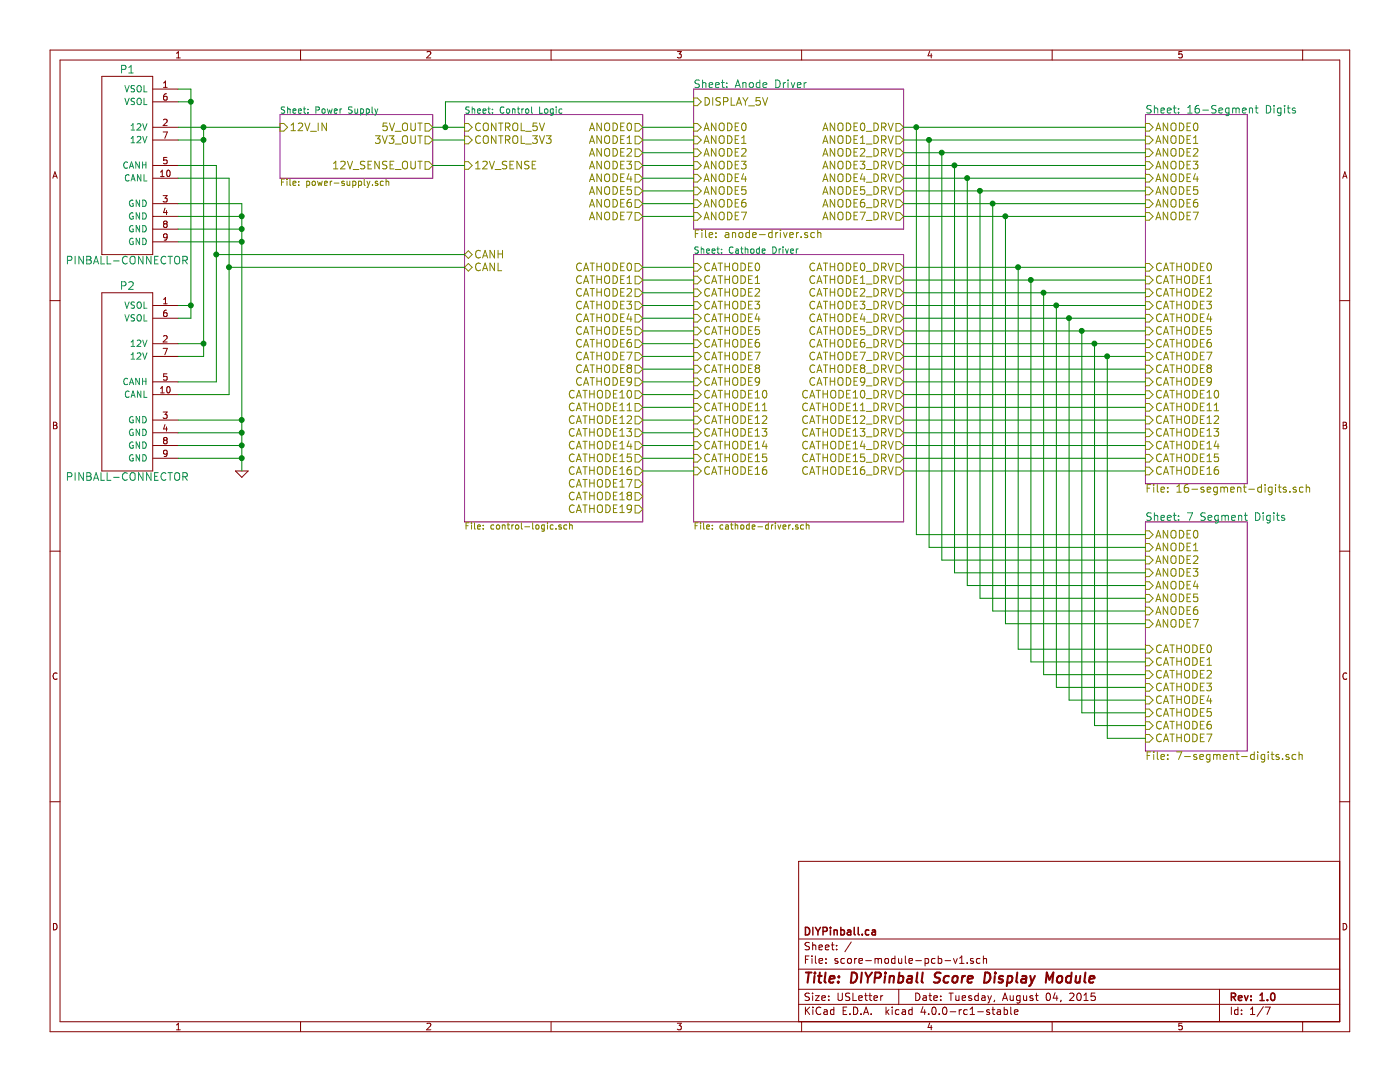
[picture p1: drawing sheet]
EESchema Schematic File Version 2
LIBS:score-module-pcb-v1-rescue
LIBS:power
LIBS:device
LIBS:transistors
LIBS:conn
LIBS:linear
LIBS:regul
LIBS:74xx
LIBS:cmos4000
LIBS:adc-dac
LIBS:memory
LIBS:xilinx
LIBS:microcontrollers
LIBS:dsp
LIBS:microchip
LIBS:analog_switches
LIBS:motorola
LIBS:texas
LIBS:intel
LIBS:audio
LIBS:interface
LIBS:digital-audio
LIBS:philips
LIBS:display
LIBS:cypress
LIBS:siliconi
LIBS:opto
LIBS:atmel
LIBS:contrib
LIBS:valves
LIBS:diypinball-parts
LIBS:dips-s
LIBS:nxp_armmcu
LIBS:arm-swd-header
LIBS:score-module-pcb-v1-cache
EELAYER 25 0
EELAYER END
$Descr USLetter 11000 8500
encoding utf-8
Sheet 1 7
Title "DIYPinball Score Display Module"
Date "Tuesday, August 04, 2015"
Rev "1.0"
Comp "DIYPinball.ca"
Comment1 ""
Comment2 ""
Comment3 ""
Comment4 ""
$EndDescr
$Sheet
S 3650 900  1400 3200
U 5323E468
F0 "Control Logic" 50
F1 "control-logic.sch" 50
F2 "12V_SENSE" I L 3650 1300 60 
F3 "CONTROL_5V" I L 3650 1000 60 
F4 "CONTROL_3V3" I L 3650 1100 60 
F5 "CANH" B L 3650 2000 60 
F6 "CANL" B L 3650 2100 60 
F7 "CATHODE0" O R 5050 2100 60 
F8 "CATHODE1" O R 5050 2200 60 
F9 "CATHODE2" O R 5050 2300 60 
F10 "CATHODE3" O R 5050 2400 60 
F11 "CATHODE4" O R 5050 2500 60 
F12 "CATHODE5" O R 5050 2600 60 
F13 "CATHODE6" O R 5050 2700 60 
F14 "CATHODE7" O R 5050 2800 60 
F15 "CATHODE8" O R 5050 2900 60 
F16 "CATHODE9" O R 5050 3000 60 
F17 "CATHODE10" O R 5050 3100 60 
F18 "CATHODE11" O R 5050 3200 60 
F19 "CATHODE12" O R 5050 3300 60 
F20 "CATHODE13" O R 5050 3400 60 
F21 "CATHODE14" O R 5050 3500 60 
F22 "CATHODE15" O R 5050 3600 60 
F23 "CATHODE16" O R 5050 3700 60 
F24 "CATHODE17" O R 5050 3800 60 
F25 "CATHODE18" O R 5050 3900 60 
F26 "CATHODE19" O R 5050 4000 60 
F27 "ANODE0" O R 5050 1000 60 
F28 "ANODE1" O R 5050 1100 60 
F29 "ANODE2" O R 5050 1200 60 
F30 "ANODE4" O R 5050 1400 60 
F31 "ANODE5" O R 5050 1500 60 
F32 "ANODE6" O R 5050 1600 60 
F33 "ANODE7" O R 5050 1700 60 
F34 "ANODE3" O R 5050 1300 60 
$EndSheet
$Comp
L GND-RESCUE-score-module-pcb-v1 #PWR01
U 1 1
P 1900 3700
F 0 "#PWR01" H 1900 3700 30  0001 C CNN
F 1 "GND" H 1900 3630 30  0001 C CNN
F 2 "" H 1900 3700 60  0000 C CNN
F 3 "" H 1900 3700 60  0000 C CNN
	1    1900 3700
	1    0    0    -1  
$EndComp
$Comp
L PINBALL-CONNECTOR P1
U 1 1
P 1000 1300
F 0 "P1" H 1000 2050 60  0000 C CNN
F 1 "PINBALL-CONNECTOR" H 1000 550 60  0000 C CNN
F 2 "PinballParts:PINBALL-CONNECTOR-V" H 1200 1350 60  0001 C CNN
F 3 "" H 1200 1350 60  0000 C CNN
	1    1000 1300
	1    0    0    -1  
$EndComp
$Comp
L PINBALL-CONNECTOR P2
U 1 1
P 1000 3000
F 0 "P2" H 1000 3750 60  0000 C CNN
F 1 "PINBALL-CONNECTOR" H 1000 2250 60  0000 C CNN
F 2 "PinballParts:PINBALL-CONNECTOR-V" H 1200 3050 60  0001 C CNN
F 3 "" H 1200 3050 60  0000 C CNN
	1    1000 3000
	1    0    0    -1  
$EndComp
$Sheet
S 2200 900  1200 500 
U 5311518E
F0 "Power Supply" 50
F1 "power-supply.sch" 50
F2 "12V_IN" I L 2200 1000 60 
F3 "5V_OUT" O R 3400 1000 60 
F4 "3V3_OUT" O R 3400 1100 60 
F5 "12V_SENSE_OUT" O R 3400 1300 60 
$EndSheet
$Sheet
S 5450 700  1650 1100
U 55C329FF
F0 "Anode Driver" 60
F1 "anode-driver.sch" 60
F2 "DISPLAY_5V" I L 5450 800 60 
F3 "ANODE3" I L 5450 1300 60 
F4 "ANODE2" I L 5450 1200 60 
F5 "ANODE1" I L 5450 1100 60 
F6 "ANODE0" I L 5450 1000 60 
F7 "ANODE4" I L 5450 1400 60 
F8 "ANODE5" I L 5450 1500 60 
F9 "ANODE6" I L 5450 1600 60 
F10 "ANODE7" I L 5450 1700 60 
F11 "ANODE0_DRV" O R 7100 1000 60 
F12 "ANODE1_DRV" O R 7100 1100 60 
F13 "ANODE2_DRV" O R 7100 1200 60 
F14 "ANODE3_DRV" O R 7100 1300 60 
F15 "ANODE7_DRV" O R 7100 1700 60 
F16 "ANODE6_DRV" O R 7100 1600 60 
F17 "ANODE5_DRV" O R 7100 1500 60 
F18 "ANODE4_DRV" O R 7100 1400 60 
$EndSheet
$Sheet
S 5450 2000 1650 2100
U 5313B993
F0 "Cathode Driver" 50
F1 "cathode-driver.sch" 50
F2 "CATHODE3" I L 5450 2400 60 
F3 "CATHODE2" I L 5450 2300 60 
F4 "CATHODE1" I L 5450 2200 60 
F5 "CATHODE0" I L 5450 2100 60 
F6 "CATHODE4" I L 5450 2500 60 
F7 "CATHODE5" I L 5450 2600 60 
F8 "CATHODE6" I L 5450 2700 60 
F9 "CATHODE7" I L 5450 2800 60 
F10 "CATHODE8" I L 5450 2900 60 
F11 "CATHODE9" I L 5450 3000 60 
F12 "CATHODE10" I L 5450 3100 60 
F13 "CATHODE11" I L 5450 3200 60 
F14 "CATHODE12" I L 5450 3300 60 
F15 "CATHODE13" I L 5450 3400 60 
F16 "CATHODE14" I L 5450 3500 60 
F17 "CATHODE15" I L 5450 3600 60 
F18 "CATHODE0_DRV" O R 7100 2100 60 
F19 "CATHODE2_DRV" O R 7100 2300 60 
F20 "CATHODE4_DRV" O R 7100 2500 60 
F21 "CATHODE6_DRV" O R 7100 2700 60 
F22 "CATHODE8_DRV" O R 7100 2900 60 
F23 "CATHODE10_DRV" O R 7100 3100 60 
F24 "CATHODE12_DRV" O R 7100 3300 60 
F25 "CATHODE14_DRV" O R 7100 3500 60 
F26 "CATHODE1_DRV" O R 7100 2200 60 
F27 "CATHODE3_DRV" O R 7100 2400 60 
F28 "CATHODE5_DRV" O R 7100 2600 60 
F29 "CATHODE7_DRV" O R 7100 2800 60 
F30 "CATHODE9_DRV" O R 7100 3000 60 
F31 "CATHODE11_DRV" O R 7100 3200 60 
F32 "CATHODE13_DRV" O R 7100 3400 60 
F33 "CATHODE15_DRV" O R 7100 3600 60 
F34 "CATHODE16" I L 5450 3700 60 
F35 "CATHODE16_DRV" O R 7100 3700 60 
$EndSheet
$Sheet
S 9000 900  800  2900
U 55C5A337
F0 "16-Segment Digits" 60
F1 "16-segment-digits.sch" 60
F2 "ANODE0" I L 9000 1000 60 
F3 "ANODE1" I L 9000 1100 60 
F4 "ANODE2" I L 9000 1200 60 
F5 "ANODE3" I L 9000 1300 60 
F6 "CATHODE0" I L 9000 2100 60 
F7 "CATHODE1" I L 9000 2200 60 
F8 "CATHODE2" I L 9000 2300 60 
F9 "CATHODE3" I L 9000 2400 60 
F10 "CATHODE4" I L 9000 2500 60 
F11 "CATHODE5" I L 9000 2600 60 
F12 "CATHODE6" I L 9000 2700 60 
F13 "CATHODE7" I L 9000 2800 60 
F14 "CATHODE8" I L 9000 2900 60 
F15 "CATHODE9" I L 9000 3000 60 
F16 "CATHODE10" I L 9000 3100 60 
F17 "CATHODE11" I L 9000 3200 60 
F18 "CATHODE12" I L 9000 3300 60 
F19 "CATHODE13" I L 9000 3400 60 
F20 "CATHODE14" I L 9000 3500 60 
F21 "CATHODE15" I L 9000 3600 60 
F22 "ANODE4" I L 9000 1400 60 
F23 "ANODE5" I L 9000 1500 60 
F24 "ANODE6" I L 9000 1600 60 
F25 "ANODE7" I L 9000 1700 60 
F26 "CATHODE16" I L 9000 3700 60 
$EndSheet
$Sheet
S 9000 4100 800  1800
U 55C5A33A
F0 "7 Segment Digits" 60
F1 "7-segment-digits.sch" 60
F2 "ANODE0" I L 9000 4200 60 
F3 "ANODE1" I L 9000 4300 60 
F4 "ANODE2" I L 9000 4400 60 
F5 "ANODE3" I L 9000 4500 60 
F6 "CATHODE0" I L 9000 5100 60 
F7 "CATHODE1" I L 9000 5200 60 
F8 "CATHODE2" I L 9000 5300 60 
F9 "CATHODE3" I L 9000 5400 60 
F10 "CATHODE4" I L 9000 5500 60 
F11 "CATHODE5" I L 9000 5600 60 
F12 "CATHODE6" I L 9000 5700 60 
F13 "CATHODE7" I L 9000 5800 60 
F14 "ANODE4" I L 9000 4600 60 
F15 "ANODE5" I L 9000 4700 60 
F16 "ANODE6" I L 9000 4800 60 
F17 "ANODE7" I L 9000 4900 60 
$EndSheet
Wire Wire Line
	1400 700  1500 700 
Wire Wire Line
	1400 1000 2200 1000
Wire Wire Line
	1900 1600 1900 3700
Wire Wire Line
	1700 2000 3650 2000
Wire Wire Line
	1800 2100 3650 2100
Wire Wire Line
	1500 2500 1400 2500
Wire Wire Line
	1500 700  1500 2500
Wire Wire Line
	1400 800  1500 800 
Connection ~ 1500 800 
Wire Wire Line
	1400 2400 1500 2400
Connection ~ 1500 2400
Wire Wire Line
	1600 2700 1400 2700
Wire Wire Line
	1600 1000 1600 2800
Wire Wire Line
	1400 1100 1600 1100
Connection ~ 1600 1100
Connection ~ 1600 1000
Wire Wire Line
	1600 2800 1400 2800
Connection ~ 1600 2700
Wire Wire Line
	1400 1300 1700 1300
Wire Wire Line
	1700 1300 1700 3000
Wire Wire Line
	1700 3000 1400 3000
Wire Wire Line
	1800 3100 1400 3100
Wire Wire Line
	1800 1400 1800 3100
Wire Wire Line
	1800 1400 1400 1400
Connection ~ 1700 2000
Connection ~ 1800 2100
Wire Wire Line
	1900 1600 1400 1600
Wire Wire Line
	1400 1700 1900 1700
Connection ~ 1900 1700
Wire Wire Line
	1400 1800 1900 1800
Connection ~ 1900 1800
Wire Wire Line
	1400 1900 1900 1900
Connection ~ 1900 1900
Wire Wire Line
	1400 3600 1900 3600
Connection ~ 1900 3600
Wire Wire Line
	1400 3500 1900 3500
Connection ~ 1900 3500
Wire Wire Line
	1400 3400 1900 3400
Connection ~ 1900 3400
Wire Wire Line
	1400 3300 1900 3300
Connection ~ 1900 3300
Wire Wire Line
	3400 1000 3650 1000
Wire Wire Line
	3400 1100 3650 1100
Wire Wire Line
	3650 1300 3400 1300
Wire Wire Line
	5450 800  3500 800 
Wire Wire Line
	3500 800  3500 1000
Connection ~ 3500 1000
Wire Wire Line
	5450 3600 5050 3600
Wire Wire Line
	5050 3500 5450 3500
Wire Wire Line
	5450 3400 5050 3400
Wire Wire Line
	5050 3300 5450 3300
Wire Wire Line
	5450 3200 5050 3200
Wire Wire Line
	5050 3100 5450 3100
Wire Wire Line
	5450 3000 5050 3000
Wire Wire Line
	5050 2900 5450 2900
Wire Wire Line
	5450 2800 5050 2800
Wire Wire Line
	5050 2700 5450 2700
Wire Wire Line
	5450 2600 5050 2600
Wire Wire Line
	5050 2500 5450 2500
Wire Wire Line
	5450 2400 5050 2400
Wire Wire Line
	5050 2300 5450 2300
Wire Wire Line
	5450 2200 5050 2200
Wire Wire Line
	5050 2100 5450 2100
Wire Wire Line
	5050 1700 5450 1700
Wire Wire Line
	5450 1600 5050 1600
Wire Wire Line
	5050 1500 5450 1500
Wire Wire Line
	5450 1400 5050 1400
Wire Wire Line
	5050 1300 5450 1300
Wire Wire Line
	5450 1200 5050 1200
Wire Wire Line
	5050 1100 5450 1100
Wire Wire Line
	5450 1000 5050 1000
Wire Wire Line
	7100 1000 9000 1000
Wire Wire Line
	7100 1100 9000 1100
Wire Wire Line
	7100 1200 9000 1200
Wire Wire Line
	7100 1300 9000 1300
Wire Wire Line
	7100 1400 9000 1400
Wire Wire Line
	7100 1500 9000 1500
Wire Wire Line
	7100 1600 9000 1600
Wire Wire Line
	7100 1700 9000 1700
Wire Wire Line
	7100 3600 9000 3600
Wire Wire Line
	7100 3500 9000 3500
Wire Wire Line
	7100 3400 9000 3400
Wire Wire Line
	7100 3300 9000 3300
Wire Wire Line
	7100 3200 9000 3200
Wire Wire Line
	7100 3100 9000 3100
Wire Wire Line
	7100 3000 9000 3000
Wire Wire Line
	7100 2900 9000 2900
Wire Wire Line
	7100 2800 9000 2800
Wire Wire Line
	8700 2800 8700 5800
Wire Wire Line
	7100 2700 9000 2700
Wire Wire Line
	8600 2700 8600 5700
Wire Wire Line
	7100 2600 9000 2600
Wire Wire Line
	8500 2600 8500 5600
Wire Wire Line
	7100 2500 9000 2500
Wire Wire Line
	8400 2500 8400 5500
Wire Wire Line
	7100 2400 9000 2400
Wire Wire Line
	8300 2400 8300 5400
Wire Wire Line
	7100 2300 9000 2300
Wire Wire Line
	8200 2300 8200 5300
Wire Wire Line
	7100 2200 9000 2200
Wire Wire Line
	8100 2200 8100 5200
Wire Wire Line
	7100 2100 9000 2100
Wire Wire Line
	8000 2100 8000 5100
Wire Wire Line
	8700 5800 9000 5800
Connection ~ 8700 2800
Wire Wire Line
	8600 5700 9000 5700
Connection ~ 8600 2700
Wire Wire Line
	8500 5600 9000 5600
Connection ~ 8500 2600
Wire Wire Line
	8400 5500 9000 5500
Connection ~ 8400 2500
Wire Wire Line
	8300 5400 9000 5400
Connection ~ 8300 2400
Wire Wire Line
	8200 5300 9000 5300
Connection ~ 8200 2300
Wire Wire Line
	8100 5200 9000 5200
Connection ~ 8100 2200
Wire Wire Line
	8000 5100 9000 5100
Connection ~ 8000 2100
Wire Wire Line
	9000 4500 7500 4500
Wire Wire Line
	7500 4500 7500 1300
Connection ~ 7500 1300
Wire Wire Line
	9000 4400 7400 4400
Wire Wire Line
	7400 4400 7400 1200
Connection ~ 7400 1200
Wire Wire Line
	9000 4300 7300 4300
Wire Wire Line
	7300 4300 7300 1100
Connection ~ 7300 1100
Wire Wire Line
	9000 4200 7200 4200
Wire Wire Line
	7200 4200 7200 1000
Connection ~ 7200 1000
Wire Wire Line
	9000 4600 7600 4600
Wire Wire Line
	7600 4600 7600 1400
Connection ~ 7600 1400
Wire Wire Line
	7700 1500 7700 4700
Wire Wire Line
	7700 4700 9000 4700
Connection ~ 7700 1500
Wire Wire Line
	9000 4800 7800 4800
Wire Wire Line
	7800 4800 7800 1600
Connection ~ 7800 1600
Wire Wire Line
	7900 1700 7900 4900
Wire Wire Line
	7900 4900 9000 4900
Connection ~ 7900 1700
Wire Wire Line
	5450 3700 5050 3700
Wire Wire Line
	7100 3700 9000 3700
$EndSCHEMATC
